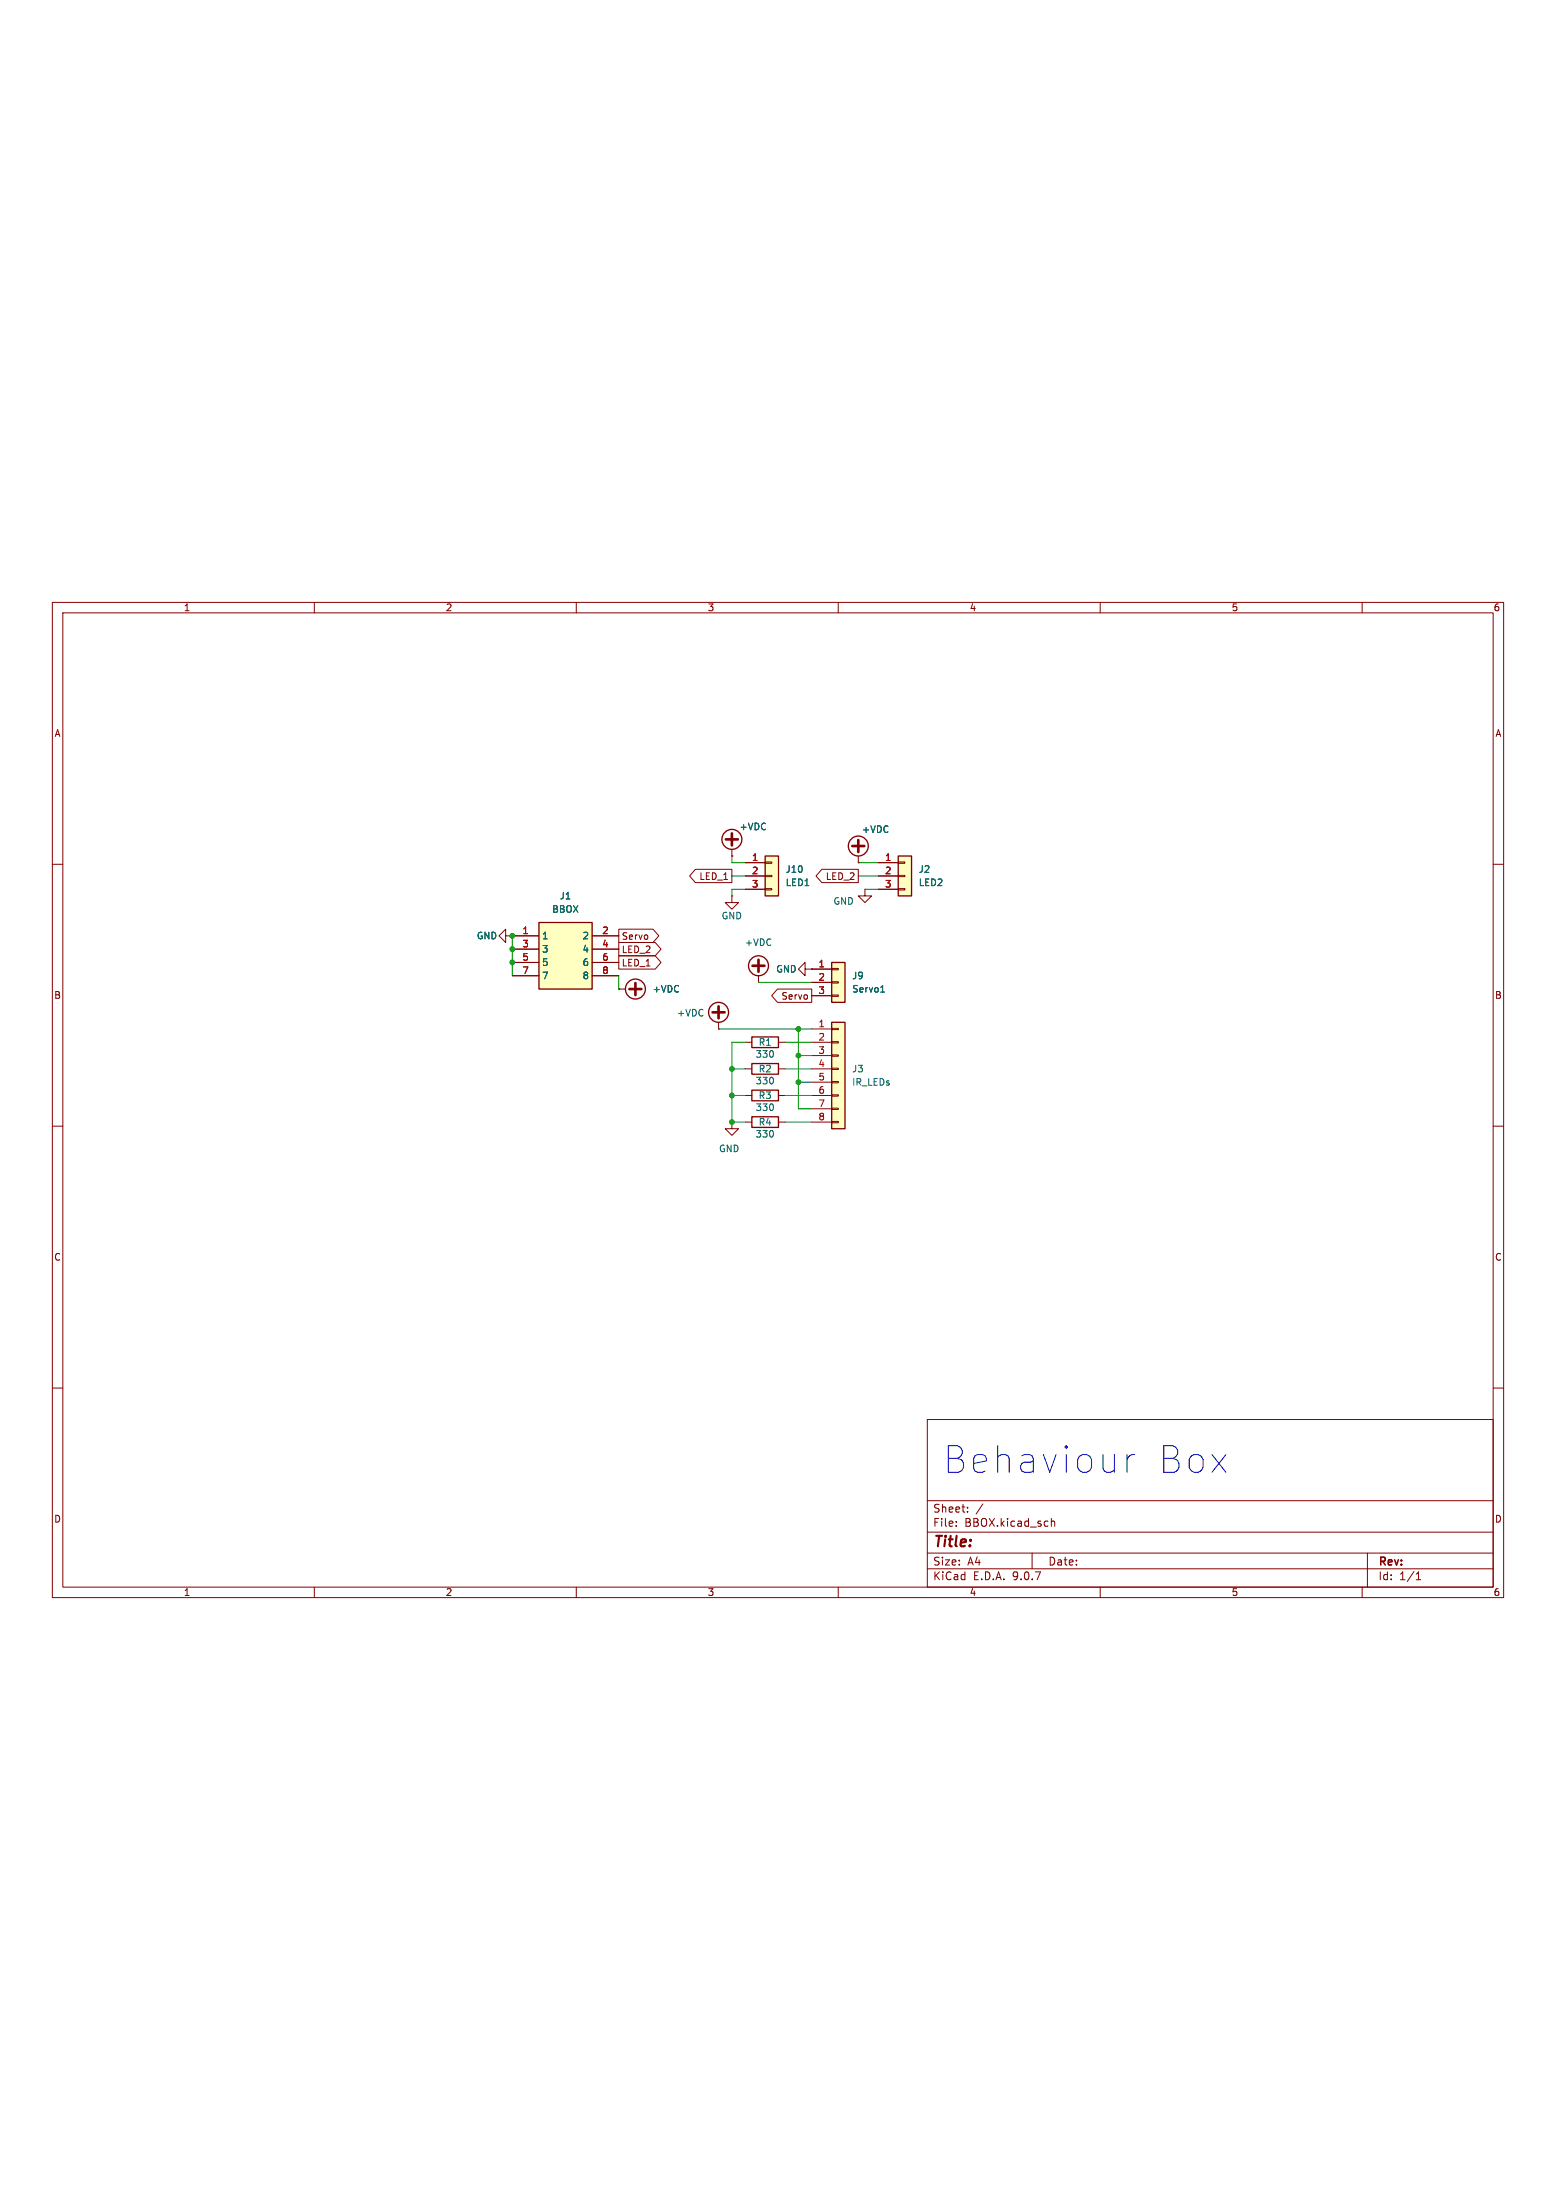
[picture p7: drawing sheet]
<svg xmlns="http://www.w3.org/2000/svg" width="210mm" height="297mm" viewBox="0 0 210 297" stroke-linecap="round" stroke-linejoin="round" font-family="sans-serif">
<g fill="none" stroke="#840000" stroke-width=".13">
<path d="M7.1 81.3h195.8v134.4h-195.8zM8.5 82.7h193v131.6h-193zM42.4 81.3v1.4M77.8 81.3v1.4M113.1 81.3v1.4M148.5 81.3v1.4M183.8 81.3v1.4M7.1 116.7h1.4M98.8 115.6h.1M98.8 114.7v.9M201.5 116.7h1.4M68.2 126.3v-.9l-.9 .9 .9 .9v-.9h.9"/>
<path d="M69.1 126.3h.1M116.7 120.1v.8h.9l-.9 .9-.9-.9h.9M116.7 120.1h.1M7.1 152h1.4M201.5 152h1.4M7.1 187.4h1.4M125.2 191.6h76.3v22.7h-76.3zM201.5 187.4h1.4M42.4 214.3v1.4M77.8 214.3v1.4M113.1 214.3v1.4M125.2 211.8h76.3"/>
<path d="M125.2 209.7h76.3M125.2 206.8h76.3M125.2 202.6h76.3M129.1 206v.1M129.1 205.4v.1M130.6 204v.1M130.6 203.5v.1M132.6 203l-.9 1.4M139.3 209.7v2.1M141.9 205v1.1M141.9 205.4l.1-.1 .3 .1v.7M148.5 214.3v1.4"/>
<path d="M183.8 214.3v1.4M184.5 209.7v4.6M191.1 213.3h.6M191.1 212.5l.3-.3v1.1"/>
</g>
<path d="M98 113.3h1.6M98.8 112.5v1.6" fill="none" stroke="#840000" stroke-width=".36"/>
<circle cx="98.8" cy="113.3" r="1.35" fill="none" stroke="#840000" stroke-width=".18"/>
<path d="M72.7 124.5h7.2v9h-7.2z" fill="#ffffc2"/>
<g fill="none" stroke="#840000" stroke-width=".18">
<path d="M72.7 124.5h7.2v9h-7.2z"/>
<circle cx="115.8" cy="114.2" r="1.35"/>
</g>
<path d="M115.8 116.5h.1M115.8 115.6v.9M69.1 126.3h3.6M69.1 128.1h3.6M69.1 129.9h3.6M69.1 131.7h3.6M79.9 126.3h3.6M79.9 128.1h3.6M79.9 129.9h3.6M79.9 131.7h3.6M108.7 130.8v-.9l-.9 .9 .9 .9v-.9h.9M109.6 130.8h.1" fill="none" stroke="#840000" stroke-width=".13"/>
<path d="M115 114.2h1.6M115.8 113.4v1.6" fill="none" stroke="#840000" stroke-width=".36"/>
<path d="M112.2 129.9h1.8v5.4h-1.8z" fill="#ffffc2"/>
<path d="M101.5 140h3.6v1.4h-3.6zM112.2 129.9h1.8v5.4h-1.8zM101.5 143.6h3.6v1.4h-3.6zM101.5 147.2h3.6v1.4h-3.6z" fill="none" stroke="#840000" stroke-width=".18"/>
<path d="M109.6 130.8h2.6M109.6 132.6h2.6M109.6 134.4h2.6M112.2 130.7h.9v.2h-.9zM112.2 132.5h.9v.2h-.9zM112.2 134.3h.9v.2h-.9zM100.6 140.7h.9M100.6 144.3h.9M100.6 147.9h.9M105.1 140.7h.9M105.1 144.3h.9M105.1 147.9h.9" fill="none" stroke="#840000" stroke-width=".13"/>
<path d="M118.9 133.9h.5M119 133.2l.1-.2v.9" fill="none" stroke="#006464" stroke-width=".13"/>
<path d="M103.3 115.6h1.8v5.3h-1.8z" fill="#ffffc2"/>
<path d="M103.3 115.6h1.8v5.3h-1.8z" fill="none" stroke="#840000" stroke-width=".18"/>
<path d="M100.6 116.5h2.7M100.6 118.3h2.7M103.3 116.4h.9v.1h-.9zM103.3 118.2h.9v.1h-.9zM103.3 120h.9v.1h-.9zM100.6 120.1h2.7" fill="none" stroke="#840000" stroke-width=".13"/>
<path d="M121.2 115.6h1.8v5.3h-1.8z" fill="#ffffc2"/>
<g fill="none" stroke="#840000" stroke-width=".18">
<path d="M121.2 115.6h1.8v5.3h-1.8zM101.5 150.8h3.6v1.4h-3.6z"/>
<circle cx="85.8" cy="133.5" r="1.35"/>
<circle cx="97" cy="136.7" r="1.35"/>
<circle cx="102.4" cy="130.4" r="1.35"/>
</g>
<g fill="none" stroke="#840000" stroke-width=".13">
<path d="M118.5 116.5h2.7M118.5 118.3h2.7M121.2 116.4h.9v.1h-.9zM121.2 118.2h.9v.1h-.9zM121.2 120h.9v.1h-.9zM83.5 133.5h.1M83.5 133.5h.9M97 138.9h.1M97 138v.9M98.8 120.9v.9h.9l-.9 .9-.9-.9h.9M98.8 120.9h.1M102.4 132.6h.1"/>
<path d="M102.4 131.7v.9M118.5 120.1h2.7M98.8 151.5v.9h.9l-.9 .9-.9-.9h.9M98.8 151.5h.1M100.6 151.5h.9M105.1 151.5h.9"/>
</g>
<path d="M84.9 133.5h1.7M85.8 132.7v1.6M96.2 136.7h1.6M97 135.9v1.6M101.6 130.4h1.6M102.4 129.6v1.6" fill="none" stroke="#840000" stroke-width=".36"/>
<path d="M112.2 138h1.8v14.4h-1.8z" fill="#ffffc2"/>
<path d="M112.2 138h1.8v14.4h-1.8z" fill="none" stroke="#840000" stroke-width=".18"/>
<g fill="none" stroke="#840000" stroke-width=".13">
<path d="M93.9 117.4h4.9v1.8h-4.9l-.8-.9zM98.8 115.6h.1M100.6 116.5h2.7M100.6 118.3h2.7M110.9 117.4h4.9v1.8h-4.9l-.8-.9zM115.8 116.5h.1M118.5 116.5h2.7M118.5 118.3h2.7M69.1 126.3h.1M69.1 126.3h3.6M69.1 128.1h3.6M69.1 129.9h3.6"/>
<path d="M69.1 131.7h3.6M79.9 126.3h3.6M79.9 128.1h3.6M79.9 129.9h3.6M79.9 131.7h3.6M83.5 127.2h4.9l.8 .9-.8 .9h-4.9zM83.5 129h4.9l.8 .9-.8 .9h-4.9zM83.5 125.4h4.6l.8 .9-.8 .9h-4.6zM83.5 133.5h.1M100.6 120.1h2.7M104.9 133.5h4.7v1.8h-4.7l-.8-.9zM109.6 130.8h.1"/>
<path d="M109.6 138.9h2.6M109.6 130.8h2.6M109.6 132.6h2.6M109.6 134.4h2.6M112.2 138.8h.9v.2h-.9zM118.5 120.1h2.7M109.6 140.7h2.6M109.6 142.5h2.6M109.6 144.3h2.6M109.6 146.1h2.6M109.6 147.9h2.6M109.6 149.7h2.6"/>
<path d="M109.6 151.5h2.6M112.2 140.6h.9v.2h-.9zM112.2 142.4h.9v.2h-.9zM112.2 144.2h.9v.2h-.9zM112.2 146h.9v.2h-.9zM112.2 147.8h.9v.2h-.9zM112.2 149.6h.9v.2h-.9zM112.2 151.4h.9v.2h-.9z"/>
</g>
<g fill="none" stroke="#009600" stroke-width=".13">
<path d="M98.8 115.6v.9h1.8M98.8 118.3h1.8M115.8 116.5h2.7M115.8 118.3h2.7M69.1 126.3v5.4M83.5 131.7v1.8M97 138.9h12.6M100.6 120.1h-1.8v.8M102.4 132.6h7.2M107.8 138.9v10.8h1.8M116.7 120.1h1.8M98.8 147.9h1.8"/>
<path d="M98.8 144.3h1.8M100.6 140.7h-1.8v10.8h1.8M106 147.9h3.6M106 140.7h3.6M106 151.5h3.6M106 144.3h3.6M107.8 142.5h1.8M107.8 146.1h1.8"/>
</g>
<path d="M152.1 196.4v2.4M153.1 196.4a.92 .92 0 0 0-1 .6" fill="none" stroke="#0000c2" stroke-width=".13"/>
<path d="M118.9 133.9h.5M119 133.2l.1-.2v.9" fill="none" stroke="#006464" stroke-width=".13"/>
<g fill="#009600" stroke="#009600" stroke-width=".13">
<circle cx="98.8" cy="147.9" r=".32"/>
<circle cx="98.8" cy="151.5" r=".32"/>
<circle cx="107.8" cy="146.1" r=".32"/>
<circle cx="69.1" cy="128.1" r=".32"/>
<circle cx="69.1" cy="129.9" r=".32"/>
<circle cx="69.1" cy="126.3" r=".32"/>
<circle cx="98.8" cy="144.3" r=".32"/>
<circle cx="107.8" cy="142.5" r=".32"/>
<circle cx="107.8" cy="138.9" r=".32"/>
</g>
<g font-size="5" fill="#0000c2">
<text x="127.3" y="199.1">Behaviour</text>
<text x="156" y="199.1">Box</text>
</g>
<text font-size="2" fill="#840000" x="125.9" y="209.2">Title:</text>
<g font-size="1.5" fill="#840000">
<text x="125.9" y="206.3">File:</text>
<text x="125.9" y="204.3">Sheet:</text>
<text x="130.2" y="206.3">BBOX.kicad_sch</text>
<text x="125.9" y="213.5">KiCad</text>
<text x="125.9" y="211.5">Size:</text>
<text x="130.6" y="211.5">A4</text>
<text x="131.3" y="213.5">E.D.A.</text>
<text x="136.7" y="213.5">9.0.7</text>
<text x="141.4" y="211.5">Date:</text>
<text x="186" y="211.6">Rev:</text>
<text x="186" y="213.5">Id:</text>
<text x="188.9" y="213.5">1/1</text>
</g>
<g font-size="1.3" fill="#840000">
<text x="24.7" y="82.7">1</text>
<text x="60.1" y="82.7">2</text>
<text x="95.5" y="82.7">3</text>
<text x="130.8" y="82.7">4</text>
<text x="166.2" y="82.7">5</text>
<text x="201.5" y="82.7">6</text>
<text x="7.3" y="99.6">A</text>
<text x="201.8" y="99.6">A</text>
<text x="94.3" y="118.9">LED_1</text>
<text x="111.4" y="118.9">LED_2</text>
<text x="83.8" y="128.8">LED_2</text>
<text x="83.8" y="130.6">LED_1</text>
<text x="83.8" y="127">Servo</text>
<text x="7.2" y="135">B</text>
<text x="105.4" y="135.1">Servo</text>
<text x="201.7" y="135">B</text>
<text x="7.2" y="170.3">C</text>
<text x="201.7" y="170.3">C</text>
<text x="7.2" y="205.7">D</text>
<text x="201.7" y="205.7">D</text>
<text x="24.7" y="215.6">1</text>
<text x="60.1" y="215.6">2</text>
<text x="95.5" y="215.6">3</text>
<text x="130.8" y="215.6">4</text>
<text x="166.2" y="215.6">5</text>
<text x="201.5" y="215.6">6</text>
</g>
<g font-size="1.3" fill="#006464">
<text x="99.7" y="112.2">+VDC</text>
<text x="116.3" y="112.6">+VDC</text>
<text x="106" y="118">J10</text>
<text x="106" y="119.8">LED1</text>
<text x="123.9" y="118">J2</text>
<text x="123.9" y="119.8">LED2</text>
<text x="74.5" y="123.4">BBOX</text>
<text x="75.5" y="121.6">J1</text>
<text x="97.3" y="124.3">GND</text>
<text x="112.4" y="122.3">GND</text>
<text x="64.3" y="126.9">GND</text>
<text x="73.1" y="126.9">1</text>
<text x="73.1" y="128.7">3</text>
<text x="73.1" y="130.5">5</text>
<text x="78.6" y="126.9">2</text>
<text x="78.6" y="128.7">4</text>
<text x="78.6" y="130.5">6</text>
<text x="100.5" y="127.8">+VDC</text>
<text x="104.7" y="131.4">GND</text>
<text x="73.1" y="132.3">7</text>
<text x="78.6" y="132.3">8</text>
<text x="88" y="134.1">+VDC</text>
<text x="91.3" y="137.4">+VDC</text>
<text x="114.9" y="132.3">J9</text>
<text x="114.9" y="134.1">Servo1</text>
<text x="101.9" y="142.9">330</text>
<text x="102.3" y="141.3">R1</text>
<text x="101.9" y="146.5">330</text>
<text x="102.3" y="144.9">R2</text>
<text x="102.3" y="148.5">R3</text>
<text x="114.9" y="144.9">J3</text>
<text x="114.9" y="146.7">IR_LEDs</text>
<text x="97" y="155.7">GND</text>
<text x="101.9" y="150.1">330</text>
<text x="101.9" y="153.7">330</text>
<text x="102.3" y="152.1">R4</text>
</g>
<g font-size="1.3" fill="#a90000">
<text x="101.4" y="116.3">1</text>
<text x="101.4" y="118.1">2</text>
<text x="101.4" y="119.9">3</text>
<text x="119.4" y="116.3">1</text>
<text x="119.4" y="118.1">2</text>
<text x="119.4" y="119.9">3</text>
<text x="70.4" y="126.2">1</text>
<text x="70.4" y="128">3</text>
<text x="70.4" y="129.8">5</text>
<text x="70.4" y="131.5">7</text>
<text x="81.2" y="126.2">2</text>
<text x="81.2" y="128">4</text>
<text x="81.2" y="129.8">6</text>
<text x="81.2" y="131.5">8</text>
<text x="110.4" y="130.6">1</text>
<text x="110.4" y="132.4">2</text>
<text x="110.4" y="134.2">3</text>
<text x="110.4" y="138.7">1</text>
<text x="110.4" y="140.5">2</text>
<text x="110.4" y="142.3">3</text>
<text x="110.4" y="144.1">4</text>
<text x="110.4" y="145.9">5</text>
<text x="110.4" y="147.7">6</text>
<text x="110.4" y="149.5">7</text>
<text x="110.4" y="151.3">8</text>
</g>
</svg>
